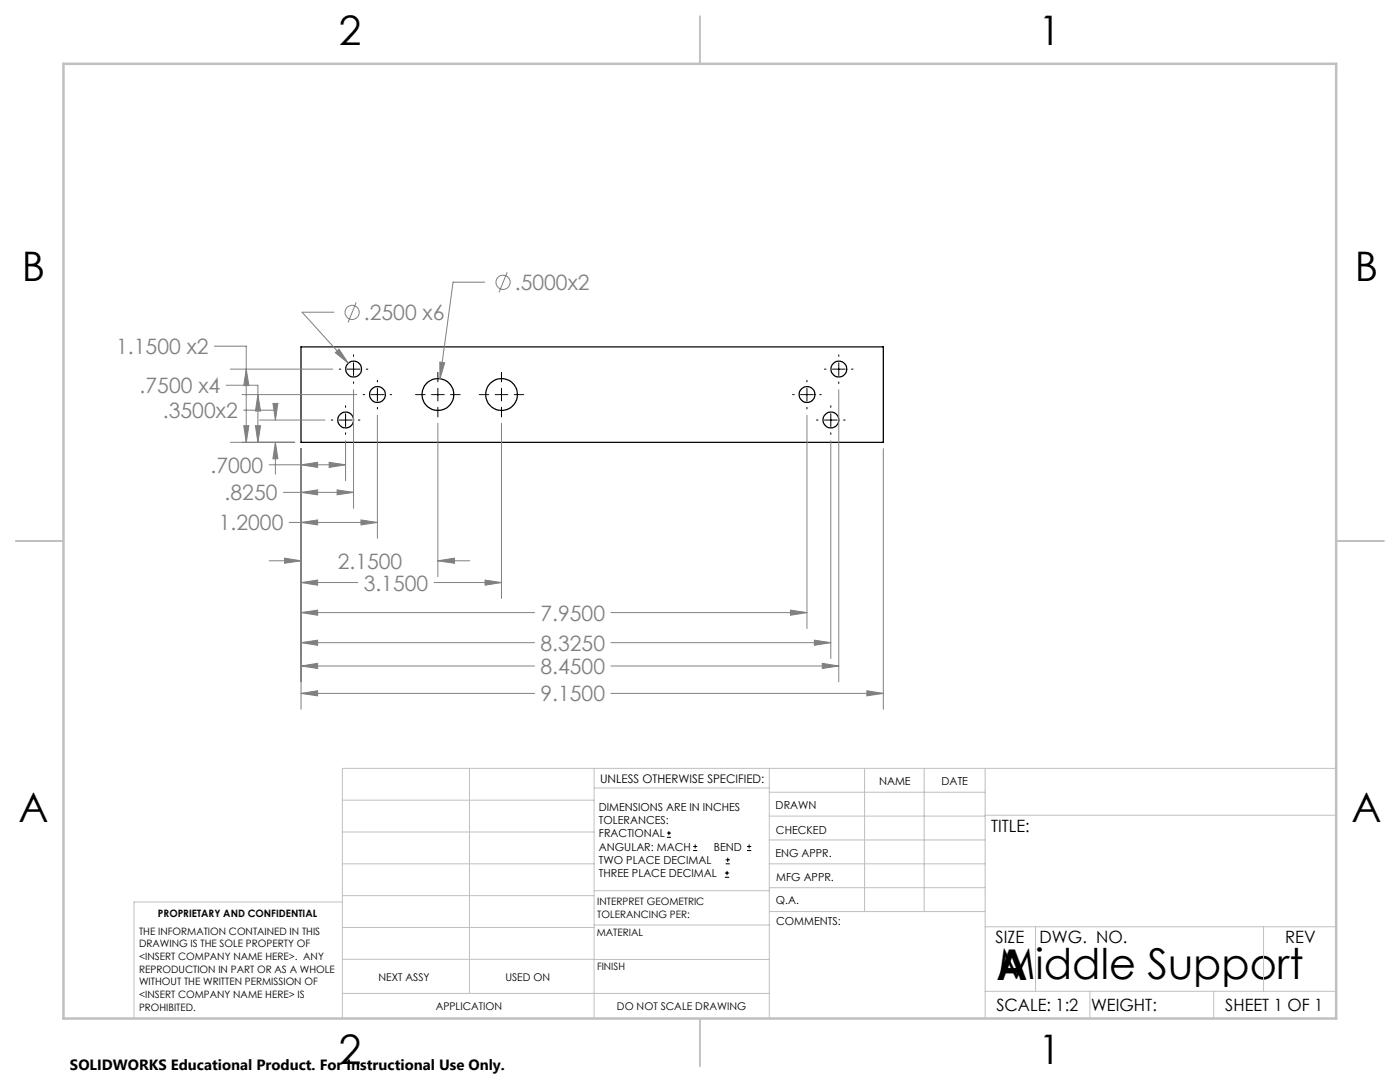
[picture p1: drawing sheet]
<svg xmlns="http://www.w3.org/2000/svg" width="279mm" height="216mm" viewBox="0 0 279 216" stroke-linecap="round" stroke-linejoin="round" font-family="sans-serif">
<g fill="none" stroke="#000" stroke-width=".25">
<path d="M60.1 69.2h116.2v19.1h-116.2z"/>
<circle cx="70.6" cy="73.7" r="1.58"/>
<circle cx="75.3" cy="78.7" r="1.58"/>
<circle cx="87.4" cy="78.7" r="3.2"/>
<circle cx="100.1" cy="78.7" r="3.2"/>
<circle cx="161" cy="78.7" r="1.58"/>
<circle cx="167.4" cy="73.7" r="1.58"/>
<circle cx="69" cy="83.8" r="1.58"/>
<circle cx="165.8" cy="83.8" r="1.58"/>
</g>
<g fill="none" stroke="#808080" stroke-width=".2">
<path d="M96.8 56.3h-6.4l-2.6 19.3M101.2 54.3l-1.6 4M42.8 69.1h6.3v19.2M45.1 76.9h6.4v11.4M46 73.7h20.4M48.3 78.7h22.9M49.1 73.7l.6 3.2h-1.1zM51.5 78.7l.5 3.3h-1zM66.6 62.3h-6.3l9.2 10.2M66.9 70.4l.8-.7 1.8 2.8zM70.6 77.8v23.6M71.1 60.3l-1.6 4"/>
<path d="M87.8 72.2l1 .2-1 3.2zM167.4 77.8v58.3M46 88.3h12.8M48.6 81.8h6.4v2M48.6 84.9h1.1l-.6 3.4zM51 84.9h1l-.5 3.4zM51.8 83.8h13M53.7 92.7h15.3M54.5 80.5h1l-.5 3.3zM55 88.3l.5 3.2h-1zM55 88.3v6.3M56.6 98.2h14"/>
<path d="M60.1 92.7l3.3-.4v1zM60.1 98.2l3.3-.4v.9zM60.1 89.5v52M65.7 92.3l3.3 .4-3.3 .6zM67.3 97.8l3.3 .4-3.3 .5zM69 87.9v8M75.3 82.9v24.5M87.4 84.5v30.6M100.1 84.5v34.9M161 82.9v42.5M165.8 87.9v43.5M176.3 89.5v52"/>
<path d="M53.7 111.9h6.4M56.8 111.4l3.3 .5-3.3 .5zM57.7 104.2h17.6M60.1 104.2l3.3-.4v.9zM60.1 116.2l3.3-.5v1.1zM60.1 116.2h11.3M72 103.8l3.3 .4-3.3 .5zM86.6 116.2h13.5M87.4 111.9l3.3-.5v1zM87.4 111.9h6.3M96.8 115.7l3.3 .5-3.3 .6zM60.1 138.4l3.3-.6v1.1z"/>
<path d="M60.1 122.2l3.3-.5v1.1zM60.1 128.2l3.3-.5v1.1zM60.1 132.9l3.3-.5v1zM60.1 138.4h46.6M60.1 122.2h46.6M60.1 128.2h46.6M60.1 132.9h46.6M121.9 138.4h54.4M121.9 122.2h39.1M121.9 128.2h43.9M121.9 132.9h45.5M157.8 121.7l3.2 .5-3.2 .6z"/>
<path d="M162.5 127.7l3.3 .5-3.3 .6zM164.1 132.4l3.3 .5-3.3 .5zM173 137.8l3.3 .6-3.3 .5z"/>
<circle cx="100.4" cy="56.3" r="1.42"/>
<circle cx="70.3" cy="62.3" r="1.41"/>
</g>
<g fill="none" stroke="#000" stroke-width=".2">
<path d="M67.7 73.7h.3M69.3 73.7h2.5M70.6 70.8v.3M70.6 72.4v2.5M70.6 76.2v.3M72.5 78.7h.3M73.1 73.7h.3M74 78.7h2.6M75.3 75.9v.3M75.3 77.5v2.5M77.9 78.7h.3M82.9 78.7h1.9"/>
<path d="M86.1 78.7h2.6M87.4 74.3v1.9M87.4 77.5v2.5M89.9 78.7h1.9M95.6 78.7h1.9M98.8 78.7h2.6M100.1 74.3v1.9M100.1 77.5v2.5M102.6 78.7h1.9M158.2 78.7h.3M159.8 78.7h2.5M161 75.9v.3"/>
<path d="M161 77.5v2.5M163.6 78.7h.3M164.5 73.7h.4M166.1 73.7h2.6M167.4 70.8v.3M167.4 72.4v2.5M167.4 76.2v.3M169.9 73.7h.4M66.1 83.8h.3M67.7 83.8h2.5M69 81v.3M69 82.6v2.5"/>
<path d="M69 86.4v.3M71.5 83.8h.3M75.3 81.3v.3M87.4 81.3v1.9M100.1 81.3v1.9M161 81.3v.3M162.9 83.8h.4M164.5 83.8h2.6M165.8 81v.3M165.8 82.6v2.5M165.8 86.4v.3M168.3 83.8h.4"/>
<path d="M133.1 167.1h.8M133.1 166.2h.8M133.5 165.8v.9M138.3 169.7h.8M138.3 168.9h.8M138.7 168.5v.8M144.7 175h.8M144.7 174.2h.8M144.8 172.4h.9M144.8 171.6h.9M145.1 173.8v.8M145.2 171.1v.9"/>
<path d="M149.1 169.7h.8M149.1 168.9h.8M149.5 168.5v.8"/>
</g>
<g fill="none" stroke="#c0c0c0" stroke-width=".2">
<path d="M68.3 159.7h50.3M93.7 153.3v44.9M118.6 153.3v49.9M118.6 157.2h34.9M153.5 153.3v49.9M153.5 158.1h43.1M172.5 153.3v28.6M184.4 153.3v28.6M196.6 153.3v49.9M266.7 153.3h-198.4v49.9M68.3 178.7h50.3M68.3 172.4h50.3"/>
<path d="M68.3 166h50.3M68.3 180h-41.6v23.2M118.6 177.7h35M153.5 167.6h43.1M153.5 162.8h43.1M153.5 172.4h43.1M153.5 177.1h43.1M196.6 162.7h70.1M68.3 198.2h85.2M68.3 191.4l85.2 .1M68.3 185.1h50.3M118.6 184.6h35"/>
<path d="M153.6 181.9h43M196.6 197.8h70.1M196.6 184.9h70.1M206.7 184.9v12.9M217.5 197.8v5.4M242.2 197.8v5.4M252.2 184.9v12.9"/>
</g>
<path d="M139.7 3.2v9.5M3.1 107.9h9.6M266.7 107.9h9.5M139.7 203.2v9.6" fill="none" stroke="#c0c0c0" stroke-width=".25"/>
<path d="M12.7 12.7h254v190.5h-254z" fill="none" stroke="#c0c0c0" stroke-width=".5"/>
<path d="M60.1 138.4l3.3-.6v1.1zM173 137.8l3.3 .6-3.3 .5zM60.1 92.7l3.3-.4v1zM65.7 92.3l3.3 .4-3.3 .6zM60.1 98.2l3.3-.4v.9zM67.3 97.8l3.3 .4-3.3 .5zM60.1 104.2l3.3-.4v.9zM72 103.8l3.3 .4-3.3 .5zM56.8 111.4l3.3 .5-3.3 .5zM87.4 111.9l3.3-.5v1zM60.1 116.2l3.3-.5v1.1zM96.8 115.7l3.3 .5-3.3 .6zM60.1 122.2l3.3-.5v1.1zM157.8 121.7l3.2 .5-3.2 .6zM60.1 128.2l3.3-.5v1.1zM162.5 127.7l3.3 .5-3.3 .6zM60.1 132.9l3.3-.5v1zM164.1 132.4l3.3 .5-3.3 .5zM55 88.3l.5 3.2h-1zM54.5 80.5h1l-.5 3.3zM51 84.9h1l-.5 3.4zM51.5 78.7l.5 3.3h-1zM48.6 84.9h1.1l-.6 3.4zM49.1 73.7l.6 3.2h-1.1zM66.9 70.4l2.6 2.1-1.8-2.8zM87.8 72.2v3.4l1-3.2z" fill="#808080"/>
<g font-size="8.5">
<text x="198.9" y="195.5">A</text>
<text x="199.1" y="195.4">Middle Support</text>
</g>
<g font-size="8.1">
<text x="67.6" y="8.9">2</text>
<text x="207.3" y="8.9">1</text>
<text x="4.4" y="56.2">B</text>
<text x="270.4" y="56.2">B</text>
<text x="3.7" y="164.1">A</text>
<text x="269.7" y="164.1">A</text>
<text x="67.6" y="212.4">2</text>
<text x="207.3" y="212.4">1</text>
</g>
<g font-size="4.2" fill="#808080">
<text x="102.7" y="57.9">.5000x2</text>
<text x="72.6" y="63.9">.2500 x6</text>
<text x="23.2" y="70.6">1.1500 x2</text>
<text x="27.9" y="78.4">.7500 x4</text>
<text x="32.5" y="83.4">.3500x2</text>
<text x="42" y="94.3">.7000</text>
<text x="44.8" y="99.8">.8250</text>
<text x="43.7" y="105.8">1.2000</text>
<text x="67.4" y="113.5">2.1500</text>
<text x="72.6" y="117.8">3.1500</text>
<text x="107.9" y="123.8">7.9500</text>
<text x="107.9" y="129.8">8.3250</text>
<text x="107.9" y="134.5">8.4500</text>
<text x="107.9" y="139.9">9.1500</text>
</g>
<g font-size="3.4">
<text x="197.8" y="166">TITLE:</text>
<text x="198.7" y="188.1">SIZE</text>
<text x="207.5" y="188.1">DWG. NO.</text>
<text x="256.5" y="188.2">REV</text>
<text x="198.8" y="201.7">SCALE: 1:2</text>
<text x="217.7" y="201.8">WEIGHT:</text>
<text x="244.5" y="201.7">SHEET 1 OF 1</text>
</g>
<text font-size="3" x="14" y="213.5">SOLIDWORKS Educational Product. For Instructional Use Only.</text>
<text font-size="2.4" x="119.8" y="156.2">UNLESS OTHERWISE SPECIFIED:</text>
<g font-size="2.2">
<text x="119.5" y="161.8">DIMENSIONS ARE IN INCHES</text>
<text x="154.8" y="161.4">DRAWN</text>
<text x="175.4" y="156.6">NAME</text>
<text x="187.9" y="156.7">DATE</text>
<text x="119.5" y="164.4">TOLERANCES:</text>
<text x="119.5" y="167.1">FRACTIONAL</text>
<text x="154.9" y="166.3">CHECKED</text>
<text x="119.5" y="169.7">ANGULAR: MACH</text>
<text x="119.5" y="172.4">TWO PLACE DECIMAL</text>
<text x="142.5" y="169.7">BEND</text>
<text x="154.8" y="171">ENG APPR.</text>
<text x="119.5" y="175">THREE PLACE DECIMAL</text>
<text x="154.9" y="175.7">MFG APPR.</text>
<text x="154.9" y="180.4">Q.A.</text>
<text x="154.9" y="184.6">COMMENTS:</text>
</g>
<g font-size="2.1">
<text x="75.5" y="195.7">NEXT ASSY</text>
<text x="100.9" y="195.7">USED ON</text>
<text x="86.9" y="201.5">APPLICATION</text>
<text x="123.1" y="201.6">DO NOT SCALE DRAWING</text>
</g>
<g font-size="2">
<text x="31.5" y="182.9">PROPRIETARY AND CONFIDENTIAL</text>
<text x="119.2" y="180.6">INTERPRET GEOMETRIC</text>
<text x="119.2" y="183.1">TOLERANCING PER:</text>
<text x="27.8" y="186.5">THE INFORMATION CONTAINED IN THIS</text>
<text x="27.8" y="189">DRAWING IS THE SOLE PROPERTY OF</text>
<text x="27.8" y="191.6">&lt;INSERT COMPANY NAME HERE&gt;. ANY</text>
<text x="119.1" y="186.7">MATERIAL</text>
<text x="27.8" y="194.1">REPRODUCTION IN PART OR AS A WHOLE</text>
<text x="27.8" y="196.6">WITHOUT THE WRITTEN PERMISSION OF</text>
<text x="119.1" y="193.5">FINISH</text>
<text x="27.8" y="199.1">&lt;INSERT COMPANY NAME HERE&gt; IS</text>
<text x="27.8" y="201.7">PROHIBITED.</text>
</g>
</svg>
